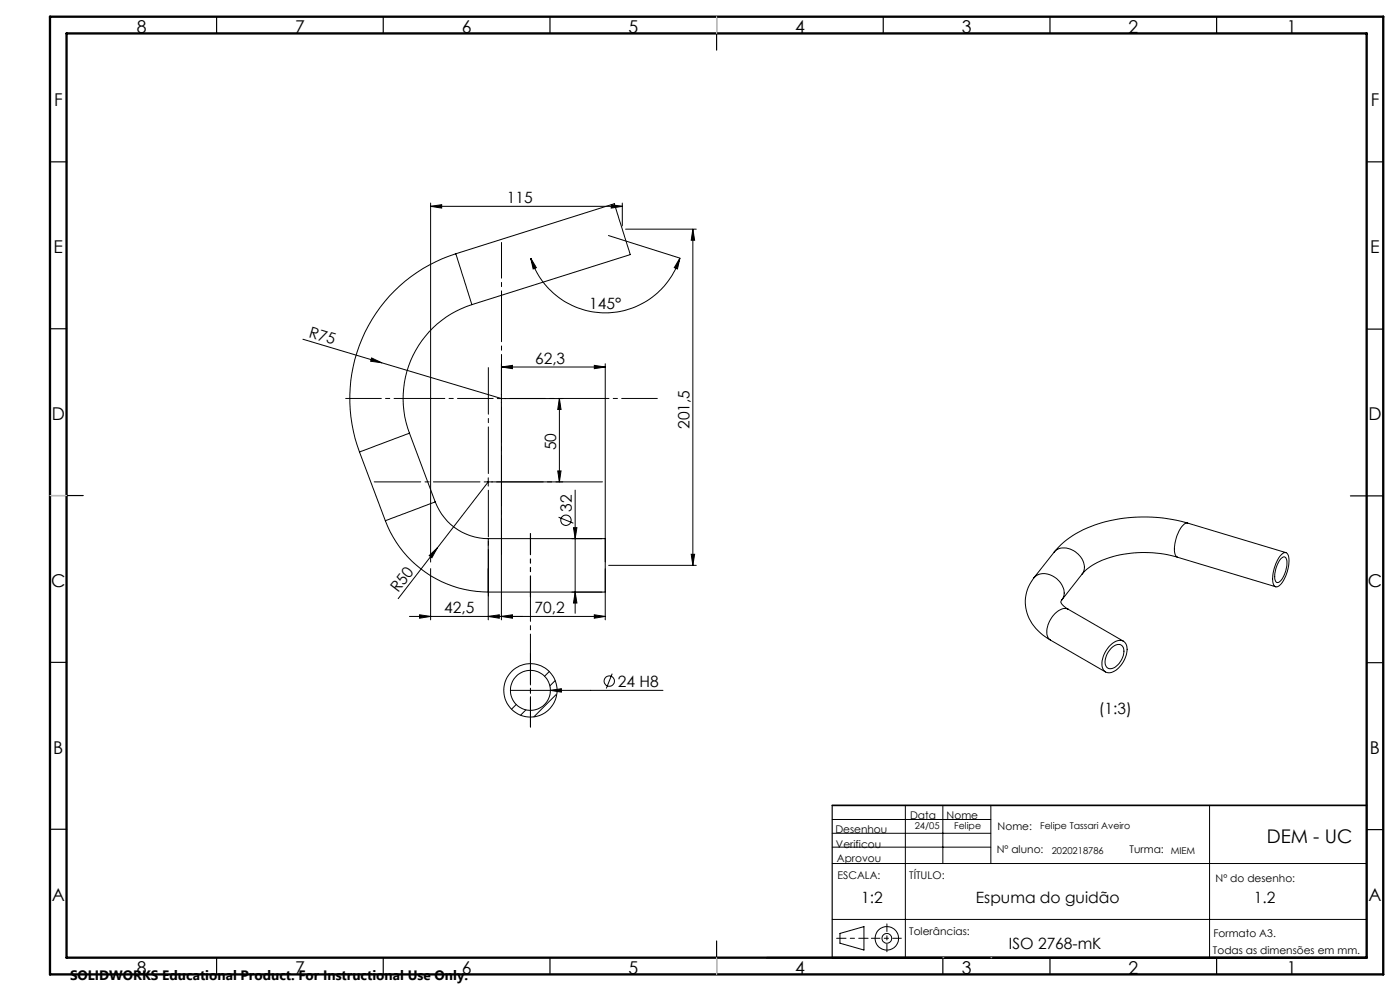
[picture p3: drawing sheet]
<svg xmlns="http://www.w3.org/2000/svg" width="420mm" height="297mm" viewBox="0 0 420 297" stroke-linecap="round" stroke-linejoin="round" font-family="sans-serif">
<g fill="none" stroke="#000" stroke-width=".3">
<path d="M129.2 61.8l3.3-.5v1.1zM129.2 60.9v107.5M129.2 61.8h57.5M136.7 76.1a45.5 45.5 0 0 0-28.9 59.4M136.7 76.1l47.6-15 .5 1.6 4.3 13.6-47.5 15M136.7 76.1l4.9 15.2M159.2 77.4l1.7 2.8-1 .4zM159.2 77.4a23.5 23.5 0 0 0 22.4 16.4 23.5 23.5 0 0 0 22.4-16.4M182.5 70.6l21.5 6.8M183.4 61.3l3.3 .5-3.3 .6zM186.7 60.9v6.8M187.7 68.7h21.2"/>
<path d="M204 77.4l-.8 3.2-.9-.4zM207.9 68.7v100.7M207.9 68.7l.5 3.3h-1zM141.6 91.3a29.5 29.5 0 0 0-18.8 38.5M90.9 101.7l23.6 7M111.5 107.3l3 1.4-3.3-.4zM114.5 108.7l35.9 10.7M149.2 119.4h19.6M150.4 110l3.3-.5v1zM150.4 109v76.8M150.4 110h31.2M167.8 119.4v25"/>
<path d="M167.8 119.4l.5 3.3h-1zM178.3 109.5l3.3 .5-3.3 .5zM181.6 109v59.4M107.8 135.5l7.8 20.6M122.8 129.8l-15 5.7M122.8 129.8l7.8 20.6M115.6 156.1a33.1 33.1 0 0 0 30.9 21.3M130.6 150.4a17 17 0 0 0 15.9 11M130.6 150.4l-15 5.7M145.2 144.4h23.6M146.5 144.4l-15.3 19.8M146.5 143.2v2.5"/>
<path d="M167.3 141.1h1l-.5 3.3zM167.6 155l4.4 1.8M172 158.1h1.1l-.6 3.3zM172.5 146.9v36.9M356.3 156.8a45.1 45.1 0 0 0-33.4 3.1 22.6 22.6 0 0 0-6.6 5.5M356.3 156.8a3.3 3.3 0 0 0-2.6 2.3 9.2 9.2 0 0 0-.9 7.7l.4 .2M356.3 156.8l29.5 8.8M128.8 166.5l2.4-2.3-1.6 2.9zM129.2 170.4v15.4M131.2 164.2l-11.7 15.2M146.5 170.4v15.4M146.5 161.4h35.1v16h-35.1"/>
<path d="M146.5 161.4v16M172.5 177.4l.6 3.3h-1.1zM181.6 170.4v15.4M182.6 169.4h26.3M207.4 166.1h1l-.5 3.3zM310.2 173.1a11.9 11.9 0 0 0 3.2 17.6l1.7 1.1M310.2 173.1a5 5 0 0 1 7.2 .7 4.5 4.5 0 0 1 1.2 5.9M316.3 165.4a5 5 0 0 1 7.2 .7 4.6 4.6 0 0 1 1.2 5.9M316.3 165.4l-6.1 7.7M318.6 179.7l-.4 .7 .3 .6 2 1.6M324.7 172l-6.1 7.7M353.2 167a34 34 0 0 0-25.5 2.4l-1.7 1.2-1.3 1.4"/>
<path d="M353.2 167l29.5 8.9M384.2 166.4a1.25 1.25 0 0 1 1.6-.8 1.25 1.25 0 0 1 .8 1.5 11.2 11.2 0 0 1-2.9 8.5 1.17 1.17 0 0 1-1.4 0 1.17 1.17 0 0 1-.5-1.2 11.6 11.6 0 0 1 2.4-8zM384.2 167.5a.93 .93 0 0 1 1.1-.6 .93 .93 0 0 1 .7 1 7.9 7.9 0 0 1-2.5 6.7 1.04 1.04 0 0 1-1.1-1.4l.4-2.8 .7-1.9zM122.8 184.7h58.8M125.9 184.3l3.3 .4-3.3 .6zM146.5 184.7l3.3-.4v1zM150.4 184.7l3.3-.4v1zM178.3 184.3l3.3 .4-3.3 .6zM315.1 191.8l16.6 9.6M320.5 182.6a4.2 4.2 0 0 0-4.7 2.1 6.1 6.1 0 0 0-1.2 6.7l.5 .4M320.5 182.6l16.5 9.6M332.7 193.8a3.9 3.9 0 0 1 4.3-1.6 4 4 0 0 1 .5 5 6.1 6.1 0 0 1-5.1 4.4 2.53 2.53 0 0 1-1.8-3.2 8.7 8.7 0 0 1 2.1-4.6z"/>
<path d="M333.6 194a2.03 2.03 0 0 1 3.4 0 5.5 5.5 0 0 1-3.7 6.4 1.94 1.94 0 0 1-1.7-2.9 6.7 6.7 0 0 1 2-3.5zM153.1 206.9h45.8M154.9 211.1l-1.4 1.4M157.8 212.8l-1.6 1.5M164.8 201.3l-1.4 1.4M165.1 206.9l3.3-.5v1zM166.5 204l-1.5 1.6M166.8 208.2l-6.6 6.6M183.7 201.9l-1.8 4.4M249.7 258.8h160.3M249.7 249.7h47.6M249.7 245.6h47.6"/>
<path d="M249.7 253.9h47.6M271.6 241.4v45.6M282.9 241.4v17.4M297.3 241.4v17.4M362.9 241.4v45.6M249.7 275.6h160.3M252 279.7l7.2-2v7l-7.2-2z"/>
<circle cx="169.8" cy="155.9" r="1.55"/>
<circle cx="159.1" cy="206.9" r="8"/>
<circle cx="159.1" cy="206.9" r="6"/>
<circle cx="182.8" cy="204.1" r="1.56"/>
<circle cx="266" cy="281.2" r="1.46"/>
<circle cx="266.1" cy="281.2" r="3.5"/>
</g>
<path d="M159.1 217.9v-22" fill="none" stroke="#000" stroke-width=".3" stroke-dasharray="15.2 1.3 1.3 1.3" stroke-dashoffset="6.1"/>
<path d="M159.1 177.4v40.5" fill="none" stroke="#000" stroke-width=".3" stroke-dasharray="15.2 1.3 1.3 1.3" stroke-dashoffset="6.4"/>
<path d="M148 119.4h-44.3M150.5 116.9v-44.2M153 119.4h44.2M150.5 121.9v44.3" fill="none" stroke="#000" stroke-width=".3" stroke-dasharray="15.2 1.3 1.3 1.3" stroke-dashoffset="4.5"/>
<path d="M144 144.4h-31.7M146.5 141.9v-31.7M146.5 146.9v31.8M149 144.4h31.8" fill="none" stroke="#000" stroke-width=".3" stroke-dasharray="15.2 1.3 1.3 1.3" stroke-dashoffset="1.3"/>
<path d="M159.1 158.9v21" fill="none" stroke="#000" stroke-width=".35" stroke-dasharray="6.3 1.3 1.3 1.3 1.3 1.3" stroke-dashoffset="-1"/>
<path d="M261.4 281.2h9" fill="none" stroke="#000" stroke-width=".3" stroke-dasharray="15.2 1.3 1.3 1.3" stroke-dashoffset="12.7"/>
<path d="M266.1 276.9v8.3" fill="none" stroke="#000" stroke-width=".3" stroke-dasharray="15.2 1.3 1.3 1.3" stroke-dashoffset="13"/>
<path d="M260.4 281.2h-9.4" fill="none" stroke="#000" stroke-width=".3" stroke-dasharray="15.2 1.3 1.3 1.3" stroke-dashoffset="12.4"/>
<g fill="none" stroke="#000" stroke-width=".35">
<path d="M65 5v5M115 5v5M165 5v5M215 5v10M265 5v5M315 5v5M365 5v5M15 48.5h5M410 48.5h5M15 98.5h5M410 98.6h5M15 148.5h10"/>
<path d="M405.1 148.6h9.9M15 198.5h5M410 198.6h5M15 248.5h5M249.7 241.4v45.6M410 248.6h5M410 241.4v45.6M65 287v5M115 287v5M165 287v5M215 282v10M282.9 287v5"/>
<path d="M315 287v5M365 287v5"/>
</g>
<path d="M249.7 241.4h160.3M230 287h180" fill="none" stroke="#000" stroke-width=".5"/>
<path d="M15 5h400v287h-400zM20 10h390v277h-390z" fill="none" stroke="#000" stroke-width=".7"/>
<path d="M282.9 287h.1M297.3 287h.1" fill="none" stroke="#c0c0c0" stroke-width=".3"/>
<path d="M215 5v5M15 148.5h5M215 287v5" fill="none" stroke="#c0c0c0" stroke-width=".35"/>
<g fill="#000">
<path d="M111.5 107.3l3 1.4-3.3-.4zM128.8 166.5l2.4-2.3-1.6 2.9z"/>
<path d="M129.2 61.8l3.3-.5v1.1zM183.4 61.3l3.3 .5-3.3 .6zM165.1 206.9l3.3 .5v-1z"/>
<path d="M159.2 77.4l1.7 2.8-1 .4zM204 77.4l-.8 3.2-.9-.4z"/>
<path d="M167.8 119.4l.5 3.3h-1zM167.3 141.1h1l-.5 3.3zM207.9 68.7l.5 3.3h-1zM207.4 166.1h1l-.5 3.3z"/>
<path d="M178.3 109.5l3.3 .5-3.3 .5zM150.4 110l3.3-.5v1zM150.4 184.7l3.3-.4v1zM125.9 184.3l3.3 .4-3.3 .6z"/>
<path d="M172.5 177.4l.6 3.3h-1.1zM172 158.1h1.1l-.6 3.3z"/>
<path d="M178.3 184.3l3.3 .4-3.3 .6zM146.5 184.7l3.3-.4v1z"/>
</g>
<text font-size="5.6" x="380" y="252.6">DEM - UC</text>
<g font-size="5.3">
<text x="41" y="9.9">8</text>
<text x="88.5" y="9.9">7</text>
<text x="138.5" y="9.9">6</text>
<text x="188.5" y="9.9">5</text>
<text x="238.5" y="9.9">4</text>
<text x="288.5" y="9.9">3</text>
<text x="338.5" y="9.9">2</text>
<text x="386" y="9.9">1</text>
<text x="16.2" y="31.7">F</text>
<text x="411.2" y="31.7">F</text>
<text x="16.1" y="75.9">E</text>
<text x="411.1" y="75.9">E</text>
<text x="15.5" y="125.9">D</text>
<text x="410.5" y="125.9">D</text>
<text x="15.4" y="175.9">C</text>
<text x="410.4" y="175.9">C</text>
<text x="16" y="225.9">B</text>
<text x="411" y="225.9">B</text>
<text x="15.5" y="270.2">A</text>
<text x="410.5" y="270.2">A</text>
<text x="41" y="291.9">8</text>
<text x="88.5" y="291.9">7</text>
<text x="138.5" y="291.9">6</text>
<text x="188.5" y="291.9">5</text>
<text x="238.5" y="291.9">4</text>
<text x="288.5" y="291.9">3</text>
<text x="338.5" y="291.9">2</text>
<text x="386" y="291.9">1</text>
</g>
<g font-size="4.7">
<text x="152.1" y="60.8">115</text>
<text x="176.8" y="92.7">145°</text>
<text x="92.4" y="101" transform="rotate(17 92.4 101)">R75</text>
<text x="160.5" y="109">62,3</text>
<text x="206.9" y="128.5" transform="rotate(-90 206.9 128.5)">201,5</text>
<text x="166.8" y="135" transform="rotate(-90 166.8 135)">50</text>
<text x="171.5" y="153.3" transform="rotate(-90 171.5 153.3)">32</text>
<text x="119.5" y="177.8" transform="rotate(-52 119.5 177.8)">R50</text>
<text x="133.3" y="183.7">42,5</text>
<text x="160.4" y="183.7">70,2</text>
<text x="185.4" y="205.8">24 H8</text>
<text x="329.7" y="214">(1:3)</text>
<text x="258.3" y="270.5">1:2</text>
<text x="292.8" y="270.5">Espuma do guidão</text>
<text x="376.2" y="270.5">1.2</text>
<text x="302.7" y="284.5">ISO 2768-mK</text>
</g>
<text font-size="4.1" x="21" y="293.7">SOLIDWORKS Educational Product. For Instructional Use Only.</text>
<g font-size="3.2">
<text x="273" y="245.6">Data</text>
<text x="284" y="245.6">Nome</text>
<text x="250.6" y="249.7">Desenhou</text>
<text x="299.3" y="248.8">Nome:</text>
<text x="250.8" y="254.1">Verificou</text>
<text x="299" y="255.8">Nº aluno:</text>
<text x="338.9" y="255.8">Turma:</text>
<text x="251.1" y="258.3">Aprovou</text>
<text x="251.3" y="263.4">ESCALA:</text>
<text x="272.8" y="263.4">TÍTULO:</text>
<text x="364.7" y="264.4">Nº do desenho:</text>
<text x="272.8" y="280.2">Tolerâncias:</text>
<text x="364" y="280.7">Formato A3.</text>
<text x="363.9" y="285.8">Todas as dimensões em mm.</text>
</g>
<g font-size="2.8">
<text x="274.4" y="248.6">24/05</text>
<text x="286.3" y="248.6">Felipe</text>
<text x="312" y="248.6">Felipe Tassari Aveiro</text>
<text x="315.5" y="256">2020218786</text>
<text x="351.2" y="256">MIEM</text>
</g>
</svg>
